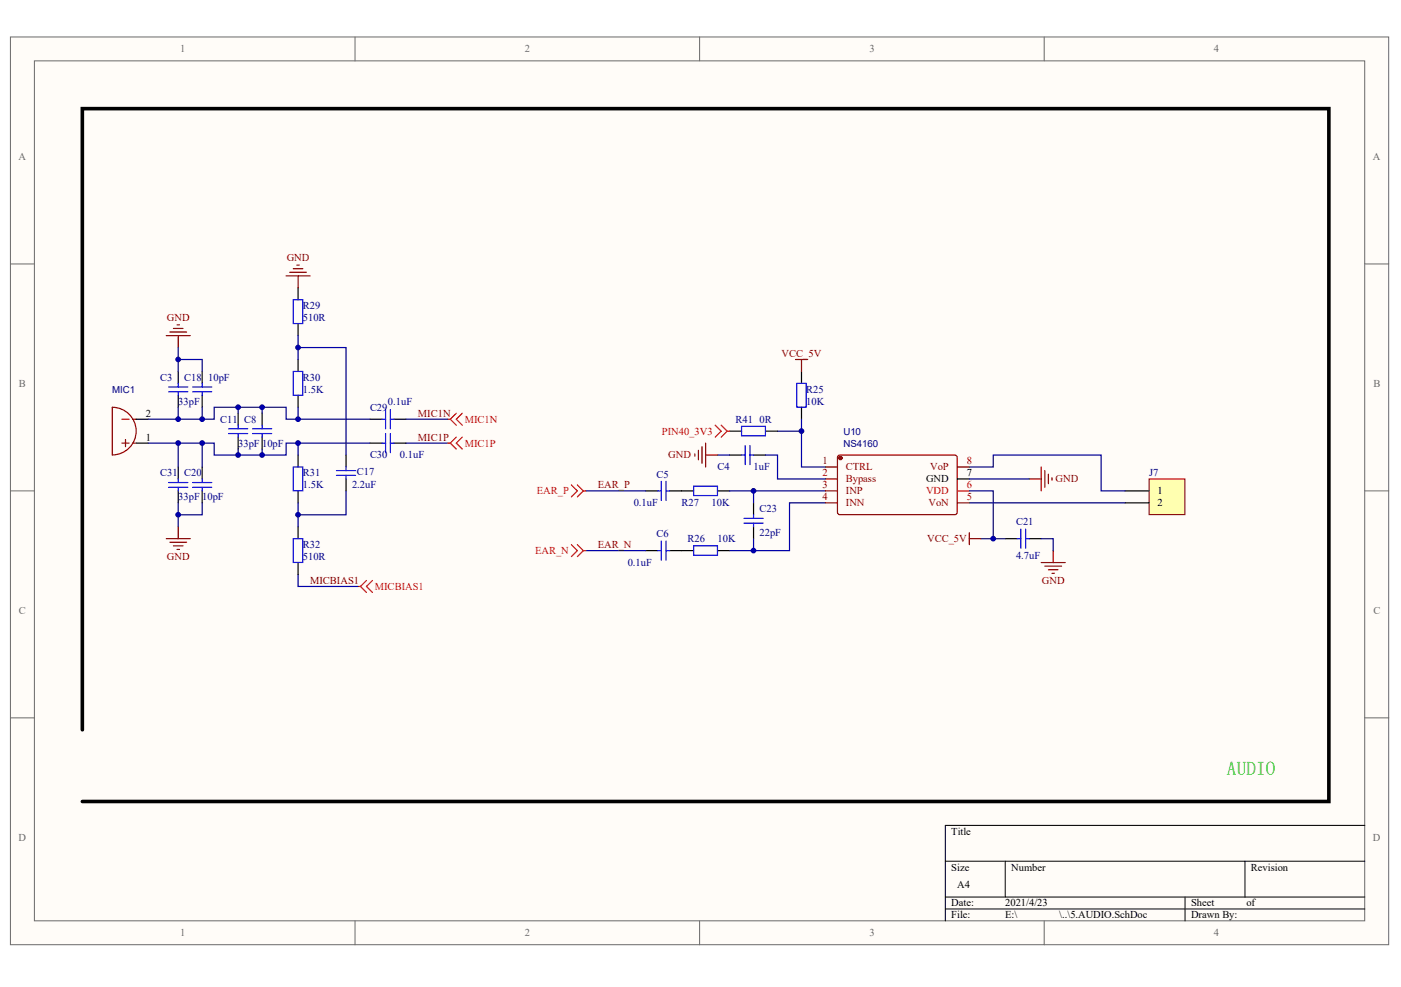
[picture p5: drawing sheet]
<svg xmlns="http://www.w3.org/2000/svg" width="287mm" height="202mm" viewBox="0 0 287 202" stroke-linecap="round" stroke-linejoin="round" font-family="sans-serif">
<g fill="#fffcf8" stroke="#696969" stroke-width=".2">
<path d="M2.1 7.6h282.2v185.9h-282.2z"/>
<path d="M7 12.5h272.4v176.1h-272.4z"/>
</g>
<path d="M72.7 7.6v4.9M143.2 7.6v4.9M213.8 7.6v4.9M2.1 54.1h4.9M279.4 54.1h4.9M2.1 100.5h4.9M279.4 100.5h4.9M2.1 147h4.9M279.4 147h4.9M72.7 188.6v4.9M143.2 188.6v4.9M213.8 188.6v4.9" fill="none" stroke="#696969" stroke-width=".2"/>
<path d="M193.5 176.4h85.9M205.8 176.4v7.3M254.9 176.4v7.3M279.4 169h-85.9v19.6M193.5 183.7h85.9M193.5 186.2h85.9M242.6 183.7v4.9" fill="none" stroke="#000" stroke-width=".2"/>
<path d="M16.9 149.5v-127.2h255.1v141.8h-255.1" fill="none" stroke="#000" stroke-width=".74"/>
<g fill="none" stroke="#000080" stroke-width=".25">
<path d="M36.5 73.6h4.9v2.5M36.5 71.2v4.9M61 71.2h9.8v22M61 68.7v4.9M30.4 90.8h6.1v4.8M36.5 83.4v2.5h-6.1M36.5 90.8h4.9v4.8M41.4 83.4v2.5h-4.9M41.4 85.9h2.4v-2.5h14.8v2.5h17.1M41.4 90.8h2.4v2.4h14.8v-2.4h17.1M48.8 83.4v1.2M48.8 92v1.2"/>
<path d="M53.7 83.4v1.2M53.7 92v1.2M61 83.4v2.5M61 90.8v2.4M83.1 90.8h8.6M83.1 85.9h8.6M36.5 103v4.9M41.4 103v2.4h-4.9M61 117.7v2.4h12.3M61 103v4.9M70.8 100.5v4.9h-9.8M119.9 112.8h12.3"/>
<path d="M119.9 100.5h12.3M149.4 100.5h19.6M154.3 100.5v2.5M154.3 110.3v2.5M169 103h-7.4v9.8h-12.2"/>
</g>
<g fill="none" stroke="#f00" stroke-width=".25">
<path d="M91.7 90.8h.5M91.7 85.9h.5M92.2 90.8l1.2 1.2M92.2 85.9l1.2 1.2M93.4 89.5l-1.2 1.3M93.4 84.6l-1.2 1.3M94.6 89.5l-1.2 1.3 1.2 1.2M94.6 84.6l-1.2 1.3 1.2 1.2M117 99.3l1.2 1.2-1.2 1.3M118.2 99.3l1.2 1.2M75 118.9l-1.2 1.2M76.2 118.9l-1.2 1.2 1.2 1.2"/>
<path d="M117 111.5l1.2 1.3-1.2 1.2M118.2 111.5l1.2 1.3M119.4 100.5l-1.2 1.3M119.4 100.5h.5M119.4 112.8l-1.2 1.2M119.4 112.8h.5M73.3 120.1h.5M73.8 120.1l1.2 1.2"/>
</g>
<g fill="none" stroke="#000" stroke-width=".25">
<path d="M61 58.9v2.5M36.5 76.1v2.4M41.4 76.1v2.4M61 66.3v2.4M61 73.6v2.5M164.1 76.1v2.4M27.9 85.9h2.5M27.9 90.8h2.5M36.5 81v2.4M36.5 95.6v2.5M41.4 81v2.4M41.4 95.6v2.5"/>
<path d="M48.8 84.6v2.5M48.8 89.5v2.5M53.7 84.6v2.5M53.7 89.5v2.5M61 81v2.4M61 93.2v2.4M70.8 93.2v2.4M70.8 98.1v2.4M75.7 85.9h2.5M75.7 90.8h2.5M80.7 85.9h2.4M80.7 90.8h2.4"/>
<path d="M164.1 83.4v2.5M36.5 100.5v2.5M41.4 100.5v2.5M61 100.5v2.5M61 107.9v2.4M61 115.2v2.5M132.2 112.8h2.4M132.2 100.5h2.4M137.1 112.8h4.9M137.1 100.5h4.9M146.9 112.8h2.5M146.9 100.5h2.5"/>
<path d="M154.3 103v2.4M154.3 107.9v2.4"/>
</g>
<g fill="none" stroke="#00f" stroke-width=".25">
<path d="M34.5 79.3h3.9M36.5 78.5v.8M39.4 79.3h4M41.4 78.5v.8M60 76.1h2v4.8h-2zM60 61.4h2v4.9h-2zM163.1 78.5h1.9v4.9h-1.9zM34.5 98.8h3.9M34.5 99.8h3.9M34.5 80.2h3.9M36.5 80.2v.8M36.5 98.1v.7"/>
<path d="M36.5 99.8v.7M39.4 98.8h4M39.4 99.8h4M39.4 80.2h4M41.4 80.2v.8M41.4 98.1v.7M41.4 99.8v.7M46.8 87.8h3.9M46.8 88.8h3.9M48.8 87.1v.7M48.8 88.8v.7M51.7 87.8h3.9"/>
<path d="M51.7 88.8h3.9M53.7 87.1v.7M53.7 88.8v.7M60 95.6h2v4.9h-2zM68.9 96.4h3.9M68.9 97.4h3.9M70.8 95.6v.8M70.8 97.4v.7M78.2 85.9h.7M78.2 90.8h.7M78.9 83.9v3.9M78.9 88.8v3.9"/>
<path d="M79.9 83.9v3.9M79.9 88.8v3.9M79.9 85.9h.8M79.9 90.8h.8M135.4 98.6v3.9M136.4 98.6v3.9M142 99.6h4.9v1.9h-4.9zM60 110.3h2v4.9h-2zM134.6 112.8h.8M134.6 100.5h.8M135.4 110.8v3.9M136.4 110.8v3.9"/>
<path d="M136.4 112.8h.7M136.4 100.5h.7M142 111.8h4.9v1.9h-4.9zM152.3 107.1h3.9M152.3 106.2h3.9M154.3 105.4v.8M154.3 107.1v.8"/>
</g>
<path d="M23 83.4a4.9 4.9 0 0 1 4.9 4.9 4.9 4.9 0 0 1-4.9 4.9zM25 85.9h1.4M25 90.8h1.4M25.7 90v1.5M27.2 85.9h.7M27.2 90.8h.7" fill="none" stroke="#800" stroke-width=".25"/>
<g fill="none" stroke="#800000" stroke-width=".25">
<path d="M58.6 56.5h4.9M59.3 55.8h3.4M60 55h2M60.8 54.3h.5M61 56.5v2.4M34 68.7h4.9M34.8 68h3.4M35.5 67.3h2M36.2 66.5h.5M36.5 68.7v2.5M34 110.3h4.9M34.8 111.1h3.4"/>
<path d="M35.5 111.8h2M36.2 112.5h.5M36.5 107.9v2.4"/>
</g>
<path d="M235.2 98.1h7.4v7.3h-7.4z" fill="#ffffb0" stroke="#800000" stroke-width=".2"/>
<path d="M149.4 93.2h2.4M149.4 88.3h2.4M154.3 93.2h2.4M156.7 88.3h2.5M196 98.1h2.4M205.8 110.3h2.4M210.7 110.3h2.5M230.3 100.5h4.9M230.3 103h4.9" fill="none" stroke="#000" stroke-width=".25"/>
<g fill="none" stroke="#800000" stroke-width=".25">
<path d="M162.9 73.6h2.4M164.1 73.6v2.5M142.2 93v.4M143 92.2v2M143.7 91.5v3.4M144.4 90.8v4.8M144.4 93.2h2.5M210.7 98.1h2.5M213.2 95.6v4.9M213.9 96.4v3.4M214.6 97.1v2M215.4 97.8v.5"/>
<path d="M198.4 109.1v2.4M198.4 110.3h2.5M213.2 115.2h4.9M213.9 116h3.4M214.6 116.7h2M215.4 117.4h.5M215.6 112.8v2.4"/>
</g>
<path d="M151.8 87.3h4.9v2h-4.9zM151.8 93.2h.7M152.5 91.2v4M153.5 91.2v4M153.5 93.2h.8M208.2 110.3h.8M209 108.4v3.9M210 108.4v3.9M210 110.3h.7" fill="none" stroke="#00f" stroke-width=".25"/>
<path d="M146.9 93.2h2.5M156.7 93.2h2.5v4.9h9.8M159.2 88.3h4.9M164.1 85.9v9.7h4.9M198.4 95.6h4.9v-2.4h22.1v7.3h4.9M198.4 98.1h12.3M198.4 100.5h4.9v9.8M198.4 103h31.9M200.9 110.3h4.9M213.2 110.3h2.4v2.5" fill="none" stroke="#000080" stroke-width=".25"/>
<path d="M169 95.6h2.4M169 98.1h2.4M171.5 93.4l.4-.2 23.8 .1 .3 .4-.1 11.5-.4 .2-23.8-.1-.3-.4zM196 95.6h2.4M169 100.5h2.4M169 103h2.4M196 103h2.4" fill="none" stroke="#800" stroke-width=".25"/>
<circle cx="172" cy="93.8" r=".36" fill="#800" stroke="#800" stroke-width=".25"/>
<path d="M146.4 87.1l1.2 1.2-1.2 1.2M147.6 87.1l1.3 1.2M148.9 88.3l-1.3 1.2M148.9 88.3h.5M196 100.5h2.4" fill="none" stroke="#f00" stroke-width=".25"/>
<g fill="#000080" stroke="#000080" stroke-width=".2">
<circle cx="36.5" cy="105.4" r=".48"/>
<circle cx="36.5" cy="90.7" r=".48"/>
<circle cx="36.5" cy="85.8" r=".48"/>
<circle cx="36.5" cy="73.6" r=".48"/>
<circle cx="41.4" cy="90.7" r=".48"/>
<circle cx="41.4" cy="85.8" r=".48"/>
<circle cx="48.7" cy="93.2" r=".48"/>
<circle cx="48.7" cy="83.4" r=".48"/>
<circle cx="53.7" cy="93.2" r=".48"/>
<circle cx="53.7" cy="83.4" r=".48"/>
<circle cx="61" cy="105.4" r=".48"/>
<circle cx="61" cy="90.7" r=".48"/>
<circle cx="61" cy="85.8" r=".48"/>
<circle cx="61" cy="71.2" r=".48"/>
<circle cx="154.3" cy="112.8" r=".48"/>
<circle cx="154.3" cy="100.5" r=".48"/>
<circle cx="164.1" cy="88.3" r=".48"/>
<circle cx="203.3" cy="110.3" r=".48"/>
</g>
<text font-size="3.9" fill="#00bf00" x="251.2" y="158.7">AUDIO</text>
<g font-size="2.2" fill="#696969">
<text x="36.9" y="10.7">1</text>
<text x="107.4" y="10.7">2</text>
<text x="178" y="10.7">3</text>
<text x="248.5" y="10.7">4</text>
<text x="3.8" y="32.7">A</text>
<text x="281.1" y="32.7">A</text>
<text x="3.9" y="79.2">B</text>
<text x="281.1" y="79.2">B</text>
<text x="3.9" y="125.7">C</text>
<text x="281.1" y="125.7">C</text>
<text x="3.8" y="172.2">D</text>
<text x="281.1" y="172.2">D</text>
<text x="36.9" y="191.8">1</text>
<text x="107.4" y="191.8">2</text>
<text x="178" y="191.8">3</text>
<text x="248.5" y="191.8">4</text>
</g>
<g font-size="2.2" fill="#800000">
<text x="58.7" y="53.5">GND</text>
<text x="34.2" y="65.8">GND</text>
<text x="160" y="73.1">VCC_5V</text>
<text x="85.6" y="85.3">MIC1N</text>
<text x="85.6" y="90.2">MIC1P</text>
<text x="136.8" y="93.9">GND</text>
<text x="122.4" y="100">EAR_P</text>
<text x="216.1" y="98.8">GND</text>
<text x="122.4" y="112.2">EAR_N</text>
<text x="189.8" y="111">VCC_5V</text>
<text x="34.2" y="114.7">GND</text>
<text x="63.5" y="119.6">MICBIAS1</text>
<text x="213.3" y="119.6">GND</text>
</g>
<g font-size="2.2" fill="#000080">
<text x="62" y="63.3">R29</text>
<text x="62" y="65.8">510R</text>
<text x="32.8" y="78">C3</text>
<text x="37.7" y="78">C18</text>
<text x="42.6" y="78">10pF</text>
<text x="62" y="78">R30</text>
<text x="36.5" y="82.9">33pF</text>
<text x="62" y="80.4">1.5K</text>
<text x="79.4" y="82.9">0.1uF</text>
<text x="165.1" y="80.4">R25</text>
<text x="165.1" y="82.9">10K</text>
<text x="45.1" y="86.6">C11</text>
<text x="50" y="86.6">C8</text>
<text x="75.7" y="84.1">C29</text>
<text x="150.6" y="86.6">R41</text>
<text x="155.5" y="86.6">0R</text>
<text x="48.8" y="91.4">33pF 10pF</text>
<text x="75.7" y="93.9">C30</text>
<text x="81.9" y="93.9">0.1uF</text>
<text x="32.8" y="97.6">C31</text>
<text x="37.7" y="97.6">C20</text>
<text x="62" y="97.6">R31</text>
<text x="62" y="100">1.5K</text>
<text x="72.1" y="100">2.2uF</text>
<text x="73" y="97.3">C17</text>
<text x="134.4" y="97.8">C5</text>
<text x="146.9" y="96.3">C4</text>
<text x="154.3" y="96.3">1uF</text>
<text x="235.2" y="97.6">J7</text>
<text x="36.5" y="102.5">33pF 10pF</text>
<text x="129.7" y="103.7">0.1uF</text>
<text x="139.5" y="103.7">R27</text>
<text x="145.7" y="103.7">10K</text>
<text x="155.5" y="104.9">C23</text>
<text x="208" y="107.6">C21</text>
<text x="62" y="112.2">R32</text>
<text x="134.4" y="110">C6</text>
<text x="140.8" y="111">R26</text>
<text x="146.9" y="111">10K</text>
<text x="155.5" y="109.8">22pF</text>
<text x="62" y="114.7">510R</text>
<text x="128.5" y="115.9">0.1uF</text>
<text x="208" y="114.4">4.7uF</text>
</g>
<g font-size="2.2">
<text x="29.9" y="85.3">2</text>
<text x="29.9" y="90.2">1</text>
<text x="189.6" y="98.8">GND</text>
<text x="197.9" y="97.6">7</text>
<text x="237" y="101.2">1</text>
<text x="237" y="103.7">2</text>
<text x="194.8" y="171">Title</text>
<text x="194.8" y="178.3">Size</text>
<text x="207" y="178.3">Number</text>
<text x="256.1" y="178.3">Revision</text>
<text x="194.8" y="185.6">Date:</text>
<text x="196" y="182">A4</text>
<text x="205.8" y="185.6">2021/4/23</text>
<text x="243.8" y="185.6">Sheet</text>
<text x="255.1" y="185.6">of</text>
<text x="194.8" y="188.1">File:</text>
<text x="205.8" y="188.1">E:\</text>
<text x="216.9" y="188.1">\..\5.AUDIO.SchDoc</text>
<text x="243.8" y="188.1">Drawn By:</text>
</g>
<g font-size="2.2" fill="#f00">
<text x="95.1" y="86.6">MIC1N</text>
<text x="135.5" y="89">PIN40_3V3</text>
<text x="95.1" y="91.4">MIC1P</text>
<text x="109.9" y="101.2">EAR_P</text>
<text x="189.6" y="101.2">VDD</text>
<text x="197.9" y="100">6</text>
<text x="109.5" y="113.5">EAR_N</text>
<text x="76.7" y="120.8">MICBIAS1</text>
</g>
<g font-size="2.2" fill="#800">
<text x="168.4" y="95.1">1</text>
<text x="197.9" y="95.1">8</text>
<text x="168.4" y="97.6">2</text>
<text x="168.4" y="100">3</text>
<text x="173.2" y="96.3">CTRL</text>
<text x="173.2" y="98.8">Bypass</text>
<text x="173.2" y="101.2">INP</text>
<text x="190.4" y="96.3">VoP</text>
<text x="168.4" y="102.5">4</text>
<text x="173.2" y="103.7">INN</text>
<text x="190.1" y="103.7">VoN</text>
<text x="197.9" y="102.5">5</text>
</g>
<g font-size="2" fill="#000080">
<text x="23" y="80.6">MIC1</text>
<text x="172.7" y="89.1">U10</text>
<text x="172.7" y="91.6">NS4160</text>
</g>
</svg>
